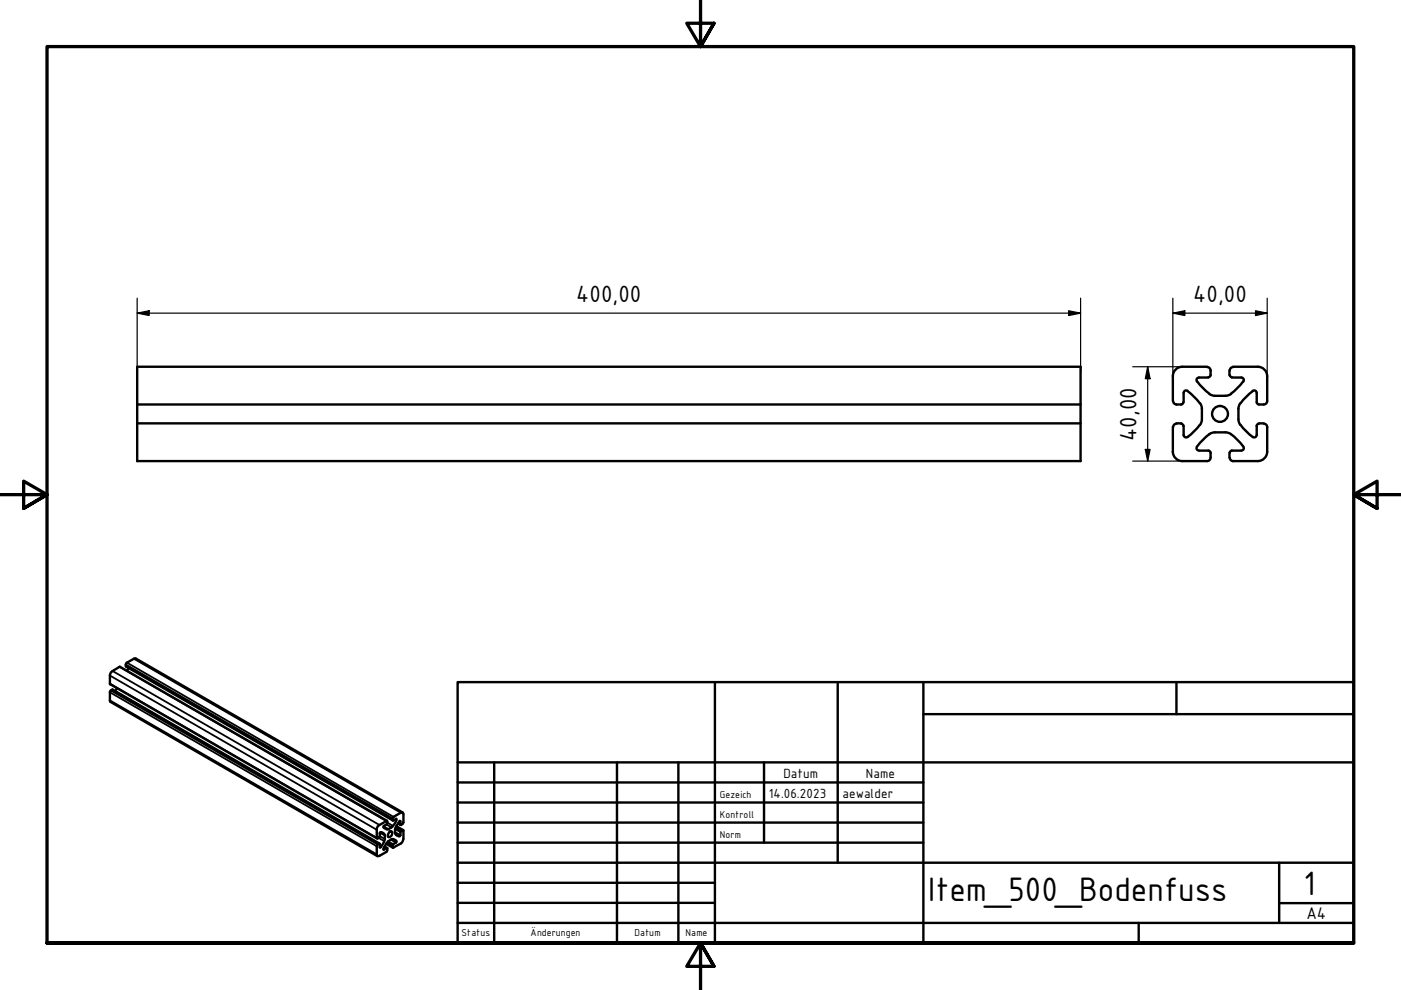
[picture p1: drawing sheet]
<svg xmlns="http://www.w3.org/2000/svg" width="297mm" height="210mm" viewBox="0 0 297 210" stroke-linecap="round" stroke-linejoin="round" font-family="sans-serif">
<!-- layer: Visible (ISO) -->
<g fill="none" stroke="#000" stroke-width=".51">
<path d="M29.1 77.8h200v20h-200zM250.7 77.8a2 2 0 0 0-2 2v5.2M250.7 77.8h5.2M255.9 77.8a.73 .73 0 0 1 .8 .8M256.7 79.5l-.3 .4-.2 .1M256.7 78.5v1M260.7 78.5v1M260.7 79.5l.3 .4 .2 .1M261.4 77.8h5.3M261.5 77.8a.73 .73 0 0 0-.8 .8M266.7 77.8a2 2 0 0 1 2 2v5.2a.73 .73 0 0 1-.8 .8M29.1 85.8h200"/>
<path d="M29.1 89.8h200M248.7 90.5v5.3a2 2 0 0 0 2 2M248.7 85a.73 .73 0 0 0 .8 .8h.9M249.4 89.8h1M249.5 89.8a.73 .73 0 0 0-.8 .8M250.4 89.8l.4 .3 .1 .2M250.7 97.8h5.2M250.9 85.3l-.2 .4-.3 .1M251 90.3v2.1l.4 .3 .4-.1M251.8 82.9l1.4 1.2 1.2 1.4M251.8 82.9l-.4-.1-.4 .3v2.2M253.8 94.7l-.1 .5 .5 .3"/>
<path d="M253.8 80.9l1.2 1.4 1.4 1.2M254.2 80l-.5 .3 .1 .6M254.3 95.5h1.9l.4 .3 .1 .2M254.3 80h1.9M254.4 90.1l-1.2 1.4-1.4 1.2M254.4 85.5l.4 .9v2.5l-.1 .6-.3 .6M256.4 83.5l.9 .4h2.5M256.4 92l-1.4 1.2-1.2 1.4M256.7 97a.73 .73 0 0 1-.8 .8M256.7 96v1M259.8 91.7h-2.5l-.9 .4M259.8 91.7l1.2 .4"/>
<path d="M260.7 96v1M260.7 97a.73 .73 0 0 0 .8 .8M261 92a8.7 8.7 0 0 1 2.7 3.1l-.3 .4h-2.2M261 83.5l-1.2 .4M261.2 80l2.2 .1 .3 .4-.1 .4-.8 .9-1.8 1.7M261.2 95.5l-.4 .3-.1 .2M261.4 97.8h5.3M263 85.5l-.4 1.1v2.6l.4 .9M263 90.1a8.1 8.1 0 0 0 3 2.6l.4-.3v-2.1M266.4 85.3l.3 .4 1.2 .1M266.4 85.3v-2l-.1-.3a.45 .45 0 0 0-.7-.1l-1.4 1.2-1.2 1.4M266.9 89.8l-.4 .3-.1 .2"/>
<path d="M267 89.8h.9M267.9 89.8a.73 .73 0 0 1 .8 .7v5.3a2 2 0 0 1-2 2M24.8 145.9l-.4 .6M27.3 141.6l-.4 .6M80.1 175.2l1.9-1.2v.7l-.7 .5a.98 .98 0 0 0 1.1 .6 3.1 3.1 0 0 0 1.7-2.2l-.9 .4v-.5l.2-.3 1.6-.9h.4l.1 .3v1.7l-.1 .4-.4 .2-.1-.7-.2-.1a2.9 2.9 0 0 0-.9 2.7 .73 .73 0 0 0 1 .4l.2-1 .5-.2v1.8l-.2 .7-2 1.2v-.7l.7-.4a.68 .68 0 0 0-1-.6 3.1 3.1 0 0 0-1.7 2.1l.8-.3v.5l-.2 .3-1.4 .9h-.6v-2.2l.2-.3 .4-.1v.8h.1a3.2 3.2 0 0 0 1-2.7 .78 .78 0 0 0-1.1-.4v.9l-.6 .3v-2.1zM80.5 178.9l-56.6-32.7-.5 .3-.1 2.1 .1 .2 56.6 32.7M81.5 179.5l.6 .3M81.9 178.9l1.4 .8M82 174l-56.5-32.6-2 1.2-.2 .4v2.1l56.6 32.7M82.5 176.4l.4-.2a.64 .64 0 0 1 .3 .7 .64 .64 0 0 1-.6 .6l-.4-.1 .1-.6zM84 175.2l1.5 .8M84.4 174.6l.5 .3"/>
<path d="M85.3 172.2l-56.5-32.6h-.3l-1.7 1-.1 .7 56.6 32.7"/>
<circle cx="258.7" cy="87.8" r="1.68"/>
</g>
<!-- layer: Visible Narrow (ISO) -->
<g fill="none" stroke="#000" stroke-width=".38">
<path d="M28.4 139.7l56.6 32.6M23.3 143.2l56.6 32.7M23.3 144.9l56.6 32.7M23.3 146.8l56.6 32.6M23.3 148.5l56.6 32.6M23.5 146.4l56.6 32.6M23.8 146.2l56.5 32.7M23.9 142.3l56.6 32.6M25.3 141.4l56.6 32.7M26.7 140.9l56.5 32.6M26.7 141.2l56.5 32.6M26.9 140.5l56.5 32.7"/>
<path d="M80.3 177.6l1.2 .7M80.5 179.5l.3 .1M80.5 177.3l1.1 .6M80.5 176.6l1.1 .5M80.8 176.4l.7 .4M81.3 175.2l1.1 .6M81.3 175.4l.7 .5M81.5 179.5l.5 .3M81.9 174.8l1.1 .6M81.9 178.8l1.3 .7M82.1 174.4l1.2 .7M82.1 178.6l1.1 .6"/>
<path d="M82.3 178.4l1.1 .6M82.9 178l1 .7M83.3 177.9l.8 .4M83.8 176.4l1.1 .7M83.8 175.8l1.1 .6M83.8 173.7l.3 .1M83.9 176.9l.7 .4M83.9 175.5l1.1 .7M84 175.2l1.3 .9M84.4 174.5l.5 .3M84.7 174.1l.2 .1M81.3 180.1h.1"/>
</g>
<!-- layer: Border (ISO) -->
<path d="M148.5 -.1v10l-2.9-5h5.8l-2.9 5 2.9-5M0 104.9h10l-5-2.9v5.8l5-2.9-5 2.9M297 104.9h-10l5-2.9v5.8l-5-2.9 5 2.9M10 199.9v-190h277v190h-277h277M151.4 204.9l-2.9-5 2.9 5h-5.8l2.9-5v10" fill="none" stroke="#000" stroke-width=".7"/>
<!-- layer: Title (ISO) -->
<g fill="none" stroke="#000" stroke-width=".51">
<path d="M97 144.6h190v55.3h-190zM151.6 144.6v55.3M177.6 144.6v38.3M195.8 151.4h91.2M195.8 144.6v55.3M249.4 144.6v6.8M97 165.9h98.8M97 170.2h98.8M97 174.4h98.8M97 178.7h98.8M97 161.6h190M104.8 161.6v38.3"/>
<path d="M130.8 161.6v38.3M143.8 161.6v38.3M162 161.6v17.1M97 195.7h190M97 182.9h190M97 187.2h54.6M97 191.4h54.6M241.4 195.7v4.2M271.2 191.5h15.8M271.2 182.9v12.8"/>
</g>
<!-- layer: Dimension (ISO) -->
<g fill="none" stroke="#000" stroke-width=".25">
<path d="M29.1 66.4l2.5-.5v1zM29.1 66.4h200M29.1 63.2v15.8M226.6 65.9l2.5 .5-2.5 .5zM229.1 63.2v15.8M240.2 77.8h9.7M243.3 77.8l.5 2.5h-1zM243.3 77.8v20M248.7 66.4l2.5-.5v1zM248.7 66.4h20M248.7 63.2v15.8M266.2 65.9l2.5 .5-2.5 .5z"/>
<path d="M268.7 63.2v15.8M240.2 97.8h9.7M242.8 95.3h1l-.5 2.5z"/>
</g>
<g fill="#000">
<path d="M29.1 66.4l2.5-.5v1z" fill-rule="evenodd"/>
<path d="M226.6 65.9l2.5 .5-2.5 .5z" fill-rule="evenodd"/>
<path d="M248.7 66.4l2.5-.5v1z" fill-rule="evenodd"/>
<path d="M266.2 65.9l2.5 .5-2.5 .5z" fill-rule="evenodd"/>
<path d="M242.8 95.3h1l-.5 2.5z" fill-rule="evenodd"/>
<path d="M243.3 77.8l.5 2.5h-1z" fill-rule="evenodd"/>
</g>
<g font-size="7.7">
<text x="196.8" y="191">Item_500_Bodenfuss</text>
<text x="276.4" y="189.7">1</text>
</g>
<g font-size="5.4">
<text x="122.2" y="64.1">400,00</text>
<text x="253" y="64.1">40,00</text>
<text x="241" y="93.4" transform="rotate(-90 241 93.4)">40,00</text>
</g>
<text font-size="3.9" x="277" y="194.9">A4</text>
<g font-size="3">
<text x="166.1" y="164.9">Datum</text>
<text x="183.6" y="164.9">Name</text>
<text x="163" y="169.1">14.06.2023</text>
<text x="178.6" y="169.1">aewalder</text>
</g>
<g font-size="2.3">
<text x="152.6" y="169.1">Gezeich</text>
<text x="152.6" y="173.4">Kontroll</text>
<text x="152.6" y="177.6">Norm</text>
<text x="97.9" y="198.5">Status</text>
<text x="112.5" y="198.5">Änderungen</text>
<text x="134.6" y="198.5">Datum</text>
<text x="145.4" y="198.5">Name</text>
</g>
</svg>
